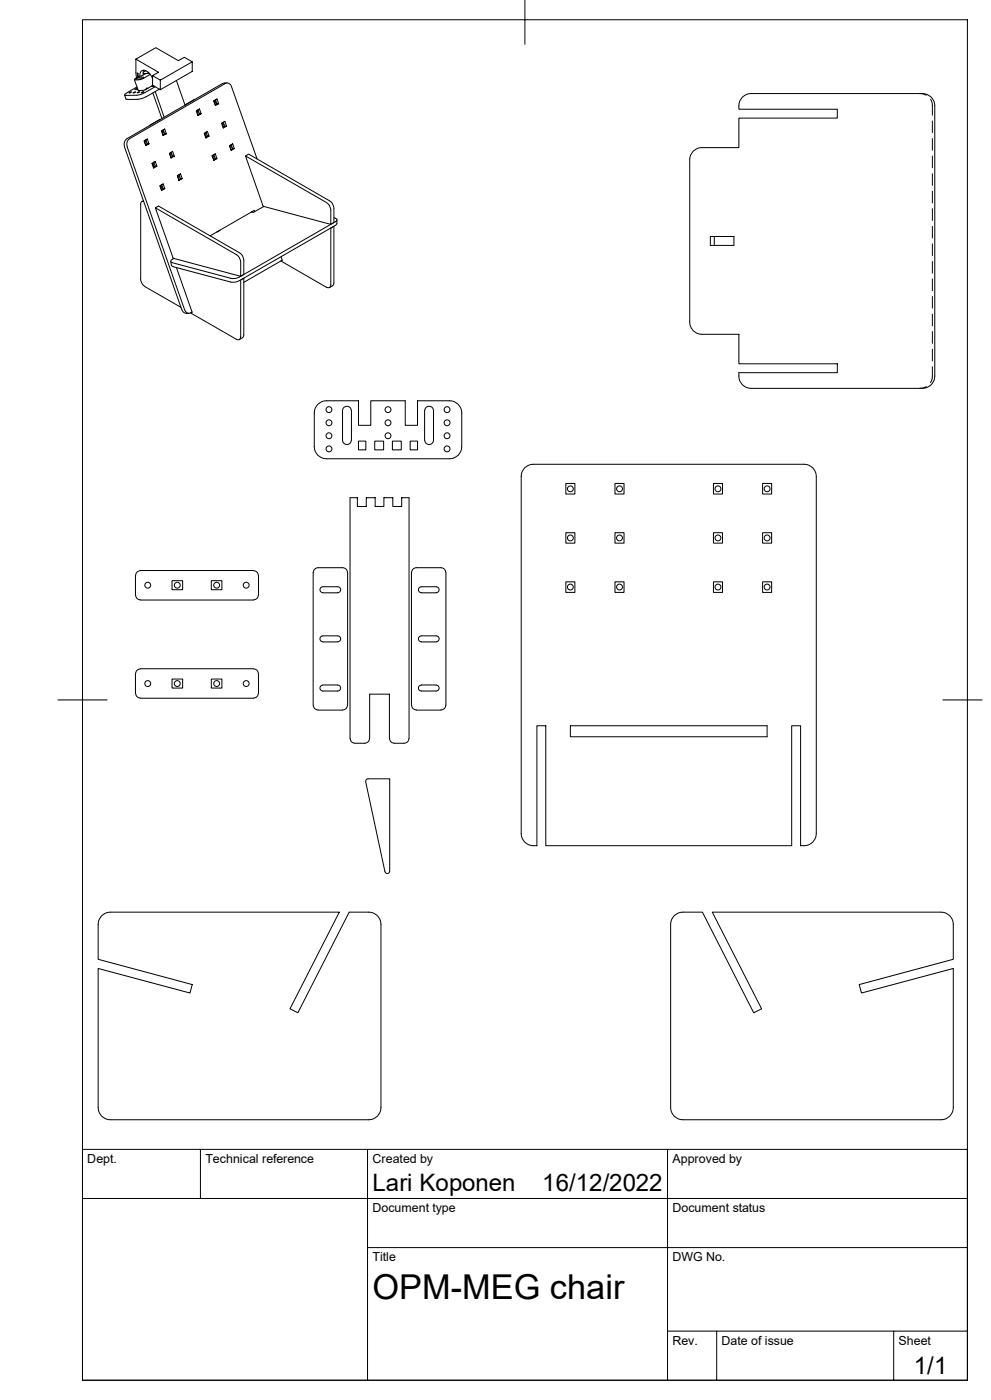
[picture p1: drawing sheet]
<svg xmlns="http://www.w3.org/2000/svg" width="297mm" height="420mm" viewBox="0 0 297 420" stroke-linecap="round" stroke-linejoin="round" font-family="sans-serif">
<g fill="none" stroke="#000" stroke-width=".3">
<path d="M24.7 5.9h265.2v408.2h-265.2zM40.7 17.7l6-3.4 6.8 3.9 1.7-1 2.4 1.3-9.6 5.5M57.6 18.5v2.9l-9.6 5.5M157.3 0v13.3M37.3 28.5l.5 1.2M37.8 29.7l3.6 .1M38.7 27.8l.7-.2zM39.9 27.8l.7-.2zM40.3 23.9l1.1 3.2M40.5 24h1M40.9 23.3l-.2-1.5v-4.1l6.8 4-1.8 1v2.9l2.3 1.3v-2.9M41.1 26.1l-3.2 1.8"/>
<path d="M41.1 22l.3 .1v.3zM41.1 27.8l.8-.2zM41.2 26.5l-.8 .3 .9 .1M41.6 22.9l-.4-.3 .1 .5M41.9 23.2h1.1M42 22.9a1.35 1.35 0 0 1 .6-1.7 1.35 1.35 0 0 1 1.7 .4l.7 .7 .7 1.2M42.3 27.8l.8-.2zM42.4 22.8h-.5l-1.3 .7-.3 .3 .3 .1M42.9 22.1h.8M42.9 23.2l.1 .2-1 .3h-1.2l1.1-.5M43 23.5l-1.4 .4M43.1 21l-.1 1.5"/>
<path d="M43.3 27l-1.9 .1M43.7 21.2l-.8 .5M43.8 22.1l-1.5 .7M43.8 29l-2.4 .8M44 26.3l-.7 .7M44.4 26.4l-.6 .3M44.8 22.1h-.9l.6-.4v.4M45 22.3l-2 1.2M45.7 22.7l2.3 1.3M45.8 27.9l2.7 7.6M45.8 25.6l-2.3 1.4M46.1 25.8l-.8 .1"/>
<path d="M46.5 26l-3.1 1.8-1.6 .6-4.4 .2 .1-.4 .4-.3M46.5 27.5l2.7 7.6M47.8 26.8l-4 2.2M47.9 35.9l-3 1.7M47.9 35.9h.1M48.4 39.4a.41 .41 0 0 1 .6 .2 .41 .41 0 0 1-.3 .5M48.5 39.3l.1 .6M48.6 39.4l-.1 .1M48.9 38.9l.5 1.2M52.9 24.2l2.6 7.3M58.4 29.8l-2.9 1.7M58.8 33.4a.41 .41 0 0 1 .6 .2 .41 .41 0 0 1-.3 .5"/>
<path d="M58.9 33.3l.1 .6M59 33.4l-.1 .1M59.4 32.9l.4 1.2M60.3 34.1l-.5-1.4-1 .5 .6 1.5 .9-.6-1 .3M61.7 39.7l.4 1.2M64.2 30.9l-.1-.5a.41 .41 0 0 1 .5 .2 .41 .41 0 0 1-.3 .5M64.6 29.9l.4 1.2M65.5 31.1l-.5-1.4-.9 .5 .5 1.5 .9-.6-1 .3M66.4 37a.41 .41 0 0 1 .6 .3 .41 .41 0 0 1-.3 .5M66.5 37l.1 .6M66.7 25.1l-28.7 16.5M66.9 36.6l.5 1.2"/>
<path d="M67.2 24.9h.9M67.3 24.9l-.6 .2M67.9 37.8l-.5-1.4-1 .6 .5 1.4 1-.6-1.1 .3M69.4 26a1.29 1.29 0 0 0-1.9-.9l-28.7 16.5a2.08 2.08 0 0 0-.7 2.4M69.4 26l7.6 21.7M222.5 29.1l1.5-.9 1.1-.1h51.3a3.7 3.7 0 0 1 3.8 3.7v81a3.7 3.7 0 0 1-3.8 3.7h-51.3a3.8 3.8 0 0 1-3.7-4.7h29.6v-2.7h-29.6v-8.8h-11a3.6 3.6 0 0 1-3.7-3.7v-48.6a3.6 3.6 0 0 1 3.7-3.7h11v-8.9h29.6v-2.6h-29.6l.2-2.2zM275.6 28.1l2 .5M278.9 29.8a6.4 6.4 0 0 1 .5 4.7M279.4 36.3v3.5M38 41.7a2.08 2.08 0 0 0-.7 2.4l17.2 48.8M38.1 44l17.2 48.9a1.29 1.29 0 0 0 1.9 .9M43.2 42.4a.41 .41 0 0 1 .6 .2 .41 .41 0 0 1-.3 .5"/>
<path d="M43.3 42.3l.1 .6M43.7 42l.5 1.1M44.7 43.1l-.5-1.4-1 .5 .5 1.5 1-.6h-.5l-.6 .4M45.6 49.1a.41 .41 0 0 1 .5 .2 .41 .41 0 0 1-.3 .6M45.6 49.1l.2 .5M46.1 48.7l.4 1.2M47 49.9l-.5-1.5-.9 .6 .5 1.4 .9-.5h-.5l-.5 .3M47.9 55.8a.41 .41 0 0 1 .6 .3 .41 .41 0 0 1-.3 .5M48 55.8l.1 .5M48.5 55.4l.4 1.2M49.4 56.6l-.5-1.4-1 .5 .5 1.5 1-.6h-.5l-.6 .3M49.9 40.1l-.5-1.4-1 .5 .5 1.5 1-.6h-.5l-.6 .4"/>
<path d="M50.8 46.1a.41 .41 0 0 1 .5 .2 .41 .41 0 0 1-.2 .6M50.8 46.1l.2 .5M51 46.1l-.1 .2M51.3 45.7l.4 1.2M52.2 46.9l-.5-1.5-.9 .6 .5 1.4 .9-.5h-.5l-.5 .3M53.3 53.3l-.1-.5a.41 .41 0 0 1 .5 .3 .41 .41 0 0 1-.2 .5M53.3 52.8v.2M53.7 52.4l.4 1.2M54.6 53.6l-.5-1.4-1 .5 .5 1.4 1-.5h-.5l-.5 .3M61.2 40.1a.41 .41 0 0 1 .6 .2 .41 .41 0 0 1-.3 .6M61.3 40l.1 .6M61.4 40.1l-.1 .2"/>
<path d="M62.7 40.9l-.6-1.5-.9 .6 .5 1.4 1-.5-1.1 .2M63.6 46.8a.41 .41 0 0 1 .5 .3 .41 .41 0 0 1-.2 .5M63.6 46.8l.2 .5M63.8 46.8l-.1 .2M64.1 46.4l.4 1.2M65 47.6l-.5-1.5-1 .6 .6 1.4 .9-.5-1 .3M68.8 43.8a.41 .41 0 0 1 .5 .2 .41 .41 0 0 1-.2 .5M68.8 43.8l.2 .5M69.3 43.3l.4 1.3M70.2 44.6l-.5-1.5-.9 .6 .5 1.4 .9-.5-1 .3M73.6 46.8l.9-.6 24.3 14a2.87 2.87 0 0 1 1.3 2.2M279.4 41.6v3.5"/>
<path d="M279.4 46.8v3.5M279.4 52.1v3.5M279.4 57.4v3.5M42.2 61.3v22.4M43 60.2l-.5 .3M43 60.4l-.6 .2-.3 .7M46.6 62.4l5.3 15.2M51.2 78.4l.3 1.3 .4 .3M51.7 78.8l17.5 4.7M51.7 77.8a.51 .51 0 0 0-.5 .5 .51 .51 0 0 0 .5 .5M51.7 77.7l.4-.2 20 5.4 1-.6v-4.2M65.5 69.3h.1"/>
<path d="M66 69l-1 .6M73.1 78a2.7 2.7 0 0 0-1.3-2.2l-24.3-14-.9 .6 24.2 14a2.87 2.87 0 0 1 1.3 2.2v4.3M75.5 63.5v.1M76.3 63.5l-.1-.4-13.2 7.6M79 62l-5.4-15.2 24.2 14a2.7 2.7 0 0 1 1.3 2.2v4.3l-20-5.4-3.2 1.8-.5-.1M84.2 78.3l13.6 7.8a.8 .8 0 0 0 .9 .1 .8 .8 0 0 0 .4-.8v-17l1-.5v17l-.4 .8M84.2 77l.4 1.1-11.5 6.6M100.1 62.5v4.3l-1 .5M100.1 65.4h.4a.55 .55 0 0 1 .5 .6 .55 .55 0 0 1-.5 .5l-28.7 16.6-1 .4h-1.7M101 65.9v1.3l-.3 .3-28.9 16.7-1 .4h-1.7l-17.2-4.6M212.9 71h7.1v2.6h-7.1zM214.1 71v2.6"/>
<path d="M279.4 62.6v3.5M279.4 67.9v3.5M279.4 73.2v3.5M279.4 78.4v3.6M42.1 83.7a2.87 2.87 0 0 0 1.3 2.2M43.4 86l10.8 6.2M52.9 80.3l4.7 13.3-.5 .3 13.7 7.9a.8 .8 0 0 0 1 .1 .8 .8 0 0 0 .3-.9v-17l1-.5v17l-.3 .7-1 .7M54.5 92.9l.5 .8 .8 .3M55.8 94h.8M99.7 85.7l-.9 .6M279.4 83.7v3.5M279.4 88.9v3.6"/>
<path d="M279.4 94.2v3.5M279.4 99.5v3.5M277.6 116l-2 .5M279.4 110a6.4 6.4 0 0 1-.5 4.8M279.4 104.8v3.5M95.3 121.3l.9-.7 1.1-.3 10.1-.1v7.4h3.7v-7.4h10.4v7.4h3.6v-7.4h9.6a3.6 3.6 0 0 1 3.7 3.7v10a3.6 3.6 0 0 1-3.7 3.7h-36.8a3.6 3.6 0 0 1-3.7-3.7v-10.6l.4-1zM105.3 123.2a1.31 1.31 0 0 0-1.3-1.3 1.31 1.31 0 0 0-1.3 1.3v8.8a1.31 1.31 0 0 0 1.3 1.4 1.31 1.31 0 0 0 1.3-1.4M105.3 123.2v8.8M107.4 132.3h2.2v2.7h-2.2zM112.3 132.3h2.7v2.7h-2.7zM117.6 132.3h2.7v2.7h-2.7zM122.9 132.3h2.2v2.7h-2.2z"/>
<path d="M127.3 123.2v8.8M127.3 123.2a1.31 1.31 0 0 1 1.3-1.3 1.31 1.31 0 0 1 1.3 1.3v8.8a1.31 1.31 0 0 1-1.3 1.4 1.31 1.31 0 0 1-1.3-1.4M157.3 140.3l1.4-.9 1.2-.1h81.1a3.6 3.6 0 0 1 3.6 3.7v107a3.8 3.8 0 0 1-4.7 3.7v-36h-2.6v36h-73.7v-36h-2.7v36a3.9 3.9 0 0 1-4.7-3.7v-107l.2-1.2zM169.6 159.8h2.7v3.1h-2.7zM169.6 145h2.7v3.2h-2.7zM184.3 145h2.7v3.2h-2.7zM184.3 159.8h2.7v3.1h-2.7zM213.8 159.8h2.7v3.1h-2.7zM213.8 145h2.7v3.2h-2.7zM228.6 145h2.7v3.2h-2.7zM228.6 159.8h2.7v3.1h-2.7zM42.1 171.2h33.9"/>
<path d="M42.1 171.2a1.52 1.52 0 0 0-1.5 1.4v5.9a1.52 1.52 0 0 0 1.5 1.5h33.9a1.45 1.45 0 0 0 1.4-1.5M51.6 174.2h3.1v2.7h-3.1zM63.3 174.2h3.2v2.7h-3.2zM76 171.2a1.45 1.45 0 0 1 1.4 1.4M77.5 172.6v5.9M96.8 177.8h4.4M101.2 177.8a.89 .89 0 0 0 .9-.9 .89 .89 0 0 0-.9-.9h-4.4a.89 .89 0 0 0-.9 .9 .89 .89 0 0 0 .9 .9M126.3 177.8h4.4M130.7 177.8a.89 .89 0 0 0 .9-.9 .89 .89 0 0 0-.9-.9h-4.4a.89 .89 0 0 0-.9 .9 .89 .89 0 0 0 .9 .9M133.6 171.7a1.45 1.45 0 0 0-1.4-1.4h-7.4a1.45 1.45 0 0 0-1.4 1.4l-.1 39.8a1.52 1.52 0 0 0 1.5 1.5M133.6 171.7v39.8M169.6 174.5h2.7v3.2h-2.7z"/>
<path d="M184.3 174.5h2.7v3.2h-2.7zM213.8 174.5h2.7v3.2h-2.7zM228.6 174.5h2.7v3.2h-2.7zM96.1 191.1l.7-.3h4.4a.91 .91 0 0 1 .9 .9 .91 .91 0 0 1-.9 .9l-4.7-.1-.6-.6zM125.6 191.1l.7-.3h4.4a.89 .89 0 0 1 .9 .8 .89 .89 0 0 1-.9 .9h-4.7l-.6-.6zM17.4 210h14.7M42.1 209.5h33.9M51.6 203.7h3.1v2.7h-3.1zM63.3 203.7h3.2v2.7h-3.2zM77.4 208a1.45 1.45 0 0 1-1.4 1.4M77.4 202.1a1.45 1.45 0 0 0-1.4-1.4l-33.9-.1a1.52 1.52 0 0 0-1.5 1.5v5.9a1.52 1.52 0 0 0 1.5 1.4M77.5 202.1v5.9"/>
<path d="M95.3 213a1.52 1.52 0 0 1-1.4-1.5v-39.8a1.45 1.45 0 0 1 1.4-1.4h7.4a1.45 1.45 0 0 1 1.4 1.4l.1 39.8a1.52 1.52 0 0 1-1.5 1.5M95.3 213h7.4M96.8 205.5h4.4M96.8 205.5a.89 .89 0 0 0-.9 .9 .89 .89 0 0 0 .9 .9h4.4a.89 .89 0 0 0 .9-.9 .89 .89 0 0 0-.9-.9M124.8 213h7.4M126.3 205.5a.89 .89 0 0 0-.9 .9 .89 .89 0 0 0 .9 .9h4.4a.89 .89 0 0 0 .9-.9 .89 .89 0 0 0-.9-.9M126.3 205.5h4.4M133.6 211.5a1.45 1.45 0 0 1-1.4 1.5M170.9 217.7h59v3.3h-59zM282.6 210h11.7M104.9 221.5v-72.2h2.2v2.6h2.7v-2.6h2.6v2.6h2.7v-2.6h2.6v2.6h2.7v-2.6h2.2v72.2a1.52 1.52 0 0 1-1.5 1.5h-2.9a1.45 1.45 0 0 1-1.4-1.5l-.1-13.3h-5.9v13.3M110.7 221.5a1.45 1.45 0 0 1-1.4 1.5h-2.9a1.45 1.45 0 0 1-1.5-1.5"/>
<path d="M30.5 274.7l1.5-.9 1.1-.2h68.6l-14.8 29 2.4 1.2 15.3-30.2h5.9a3.6 3.6 0 0 1 3.7 3.7v54.9a3.6 3.6 0 0 1-3.7 3.7h-77.4a3.6 3.6 0 0 1-3.7-3.7v-41.7l27.5 7.4 .7-2.5-28.2-7.6 .1-11.1 .3-1zM115.4 261.5l-5.8-27 .2-.6 .5-.3h6.5v27.7a.73 .73 0 0 1-.6 .7 .73 .73 0 0 1-.8-.5M202.1 274.7l.9-.7 1.1-.3 6.4-.1 15.4 30.2 2.4-1.2-14.8-29h68.5a3.6 3.6 0 0 1 3.7 3.7v10.5l-28.2 7.6 .7 2.5 27.5-7.4v41.7a3.6 3.6 0 0 1-3.7 3.7h-77.3a3.6 3.6 0 0 1-3.7-3.7v-54.9l.2-1.1zM24.7 359.5h265.2M60.1 344.8v14.7M110.2 344.8v69.3M200.1 344.8v69.3M289.9 344.8h-265.2v69.3M110.2 374.3h179.7M200.1 399.3h89.8M214.8 399.3v14.8M267.8 399.3v14.8"/>
<circle cx="98.6" cy="126.8" r=".88"/>
<circle cx="98.6" cy="130.7" r=".88"/>
<circle cx="98.6" cy="134.7" r=".88"/>
<circle cx="98.6" cy="122.9" r=".88"/>
<circle cx="116.3" cy="126.8" r=".88"/>
<circle cx="116.3" cy="122.9" r=".88"/>
<circle cx="116.3" cy="130.7" r=".88"/>
<circle cx="134" cy="134.7" r=".88"/>
<circle cx="134" cy="122.9" r=".88"/>
<circle cx="134" cy="130.7" r=".88"/>
<circle cx="134" cy="126.8" r=".88"/>
<circle cx="170.9" cy="146.6" r=".88"/>
<circle cx="185.7" cy="146.6" r=".88"/>
<circle cx="215.2" cy="146.6" r=".88"/>
<circle cx="229.9" cy="146.6" r=".88"/>
<circle cx="44.3" cy="175.6" r=".88"/>
<circle cx="53.1" cy="175.6" r=".88"/>
<circle cx="64.9" cy="175.6" r=".88"/>
<circle cx="73.8" cy="175.6" r=".88"/>
<circle cx="170.9" cy="176.1" r=".88"/>
<circle cx="170.9" cy="161.4" r=".88"/>
<circle cx="185.7" cy="176.1" r=".88"/>
<circle cx="185.7" cy="161.4" r=".88"/>
<circle cx="215.2" cy="176.1" r=".88"/>
<circle cx="215.2" cy="161.4" r=".88"/>
<circle cx="229.9" cy="161.4" r=".88"/>
<circle cx="229.9" cy="176.1" r=".88"/>
<circle cx="44.3" cy="205.1" r=".88"/>
<circle cx="53.1" cy="205.1" r=".88"/>
<circle cx="64.9" cy="205.1" r=".88"/>
<circle cx="73.8" cy="205.1" r=".88"/>
</g>
<text font-size="10.3" x="111.6" y="389.8">OPM-MEG chair</text>
<g font-size="7.2">
<text x="111.6" y="357.3">Lari Koponen</text>
<text x="162.5" y="357.3">16/12/2022</text>
<text x="273.9" y="412.1">1/1</text>
</g>
<g font-size="3.7">
<text x="26.2" y="349">Dept.</text>
<text x="61.6" y="349">Technical reference</text>
<text x="111.6" y="349">Created by</text>
<text x="201.6" y="349">Approved by</text>
<text x="111.6" y="363.7">Document type</text>
<text x="201.6" y="363.7">Document status</text>
<text x="111.6" y="378.4">Title</text>
<text x="201.6" y="378.4">DWG No.</text>
<text x="201.5" y="403.5">Rev.</text>
<text x="216.3" y="403.5">Date of issue</text>
<text x="269.3" y="403.5">Sheet</text>
</g>
</svg>
